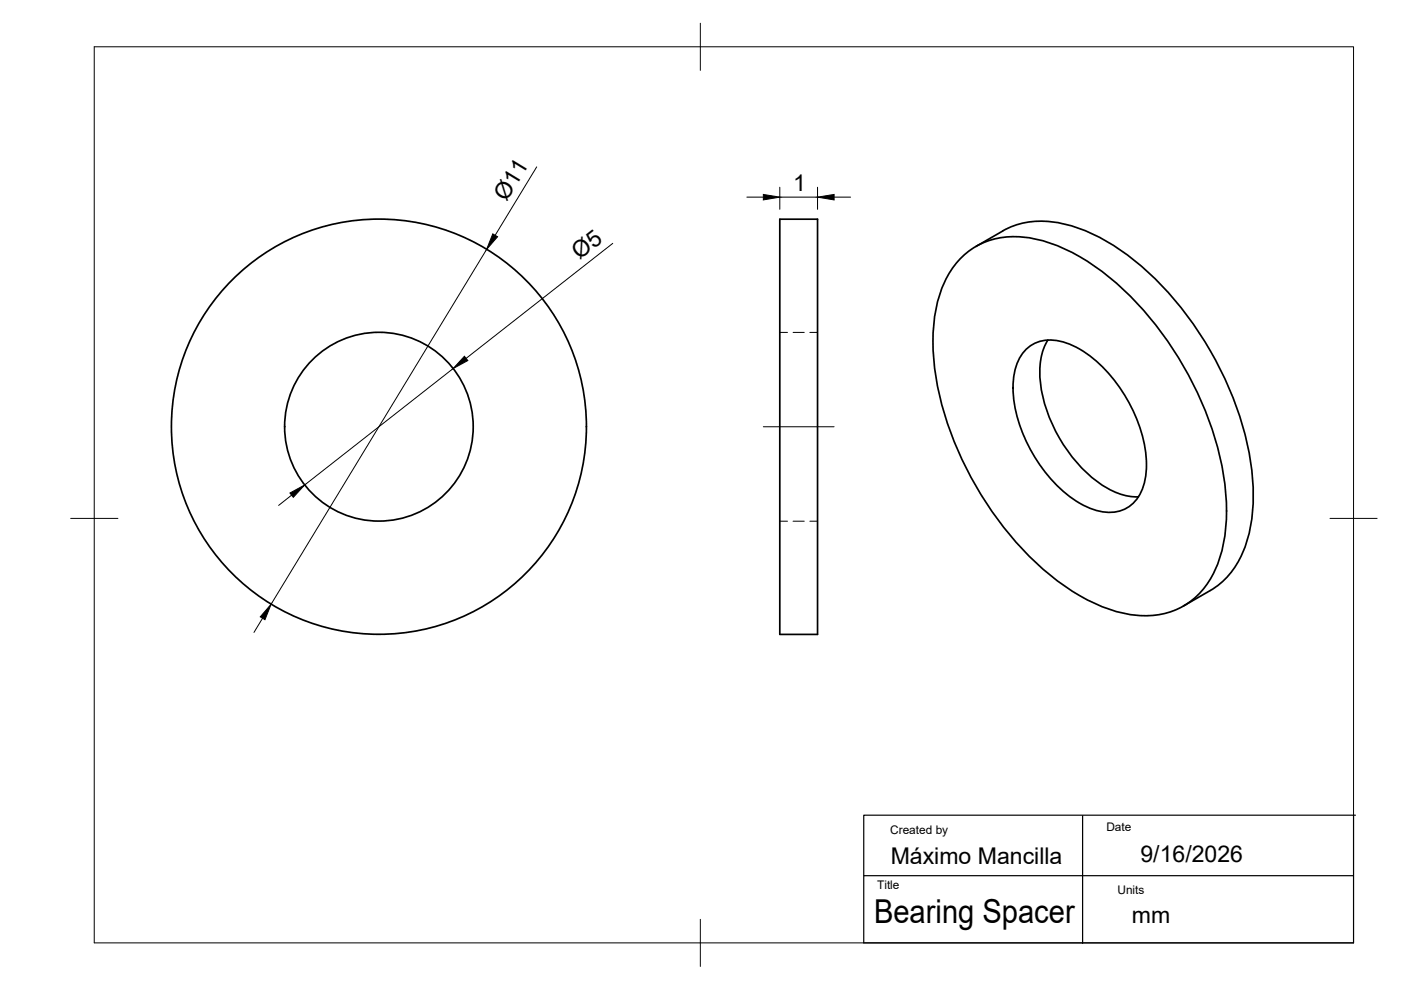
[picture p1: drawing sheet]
<svg xmlns="http://www.w3.org/2000/svg" width="297mm" height="210mm" viewBox="0 0 297 210" stroke-linecap="round" stroke-linejoin="round" font-family="sans-serif">
<!-- layer: Visible -->
<g fill="none" stroke="#000" stroke-width=".36">
<path d="M165.3 46.5h8v88h-8zM203.6 54.9a16 16 0 0 1 14.7-4.5 37 37 0 0 1 16.9 8.4 72.1 72.1 0 0 1 24.2 41.9 37 37 0 0 1-1.2 18.8 16.1 16.1 0 0 1-18.6 10.8 37 37 0 0 1-16.9-8.3 72.1 72.1 0 0 1-24.3-42 37 37 0 0 1 1.3-18.8 18.7 18.7 0 0 1 3.9-6.3zM206.9 52.3l5.7-3.3a18.1 18.1 0 0 1 14.1-1.2 45.1 45.1 0 0 1 19.6 12.7 71.6 71.6 0 0 1 19.2 39.8 32.5 32.5 0 0 1-2.9 18.6 16.2 16.2 0 0 1-6 6.3l-5.7 3.3M217.2 74.5a7.8 7.8 0 0 1 8.9-1.8 26.3 26.3 0 0 1 13.3 12.7 25.8 25.8 0 0 1 3.4 16.3 7.7 7.7 0 0 1-7.1 6.9 15.8 15.8 0 0 1-10.7-4.8 31.8 31.8 0 0 1-10.2-21.6 11.5 11.5 0 0 1 2.4-7.7zM222.2 72.1a14.6 14.6 0 0 0-1.5 10 31.8 31.8 0 0 0 13.7 21.2 12.7 12.7 0 0 0 7 2"/>
<circle cx="80.3" cy="90.5" r="44"/>
<circle cx="80.4" cy="90.5" r="20"/>
</g>
<!-- layer: Hidden -->
<path d="M165.3 70.5h1.7M168.1 70.5h2.4M171.7 70.5h1.6M165.3 110.5h1.7M168.1 110.5h2.4M171.7 110.5h1.6" fill="none" stroke="#000" stroke-width=".21"/>
<!-- layer: BORDER -->
<path d="M20 9.9h267v190h-267zM148.5 4.9v10M15 109.9h10M282 109.9h10M148.5 194.9v10" fill="none" stroke="#000" stroke-width=".21"/>
<!-- layer: Smart Centers -->
<path d="M161.8 90.5h15" fill="none" stroke="#000" stroke-width=".21"/>
<!-- layer: FD_Dimensions -->
<path d="M113.8 35.4l-8.8 14.5M165.3 39.7v4.7M173.3 39.7v4.7M103.2 52.9l-45.7 75.2M129.9 51.6l-31.1 24.4M158.3 41.8h3.5M165.3 41.8h8M176.8 41.8h3.5M96.1 78.1l-31.5 24.7M61.8 105l-2.7 2.2M55.7 131.1l-1.9 3" fill="none" stroke="#000" stroke-width=".21"/>
<path d="M104.5 49.6l1 .6-2.3 2.7zM161.8 41.2l3.5 .6-3.5 .6zM173.3 41.8l3.5-.6v1.2zM98.5 75.5l.7 .9-3.1 1.7zM61.5 104.5l3.1-1.7-2.4 2.6zM57.5 128.1l-1.3 3.3-1-.6z" fill="#000" stroke="#000" stroke-width=".21"/>
<!-- layer: TITLEBLOCK -->
<path d="M229.5 173v27M287 172.8v27.1h-103.9v-27.1h104.3M183.1 185.7h103.8" fill="none" stroke="#000" stroke-width=".25"/>
<text font-size="7" x="185.3" y="195.7">Bearing Spacer</text>
<g font-size="4.9">
<text x="168.2" y="40.4">1</text>
<text x="107.4" y="42.9" transform="rotate(-59 107.4 42.9)">Ø11</text>
<text x="122.9" y="55.2" transform="rotate(-38 122.9 55.2)">Ø5</text>
<text x="188.8" y="183.1">Máximo Mancilla</text>
<text x="241.8" y="182.7">9/16/2026</text>
<text x="240" y="195.7">mm</text>
</g>
<g font-size="2.5">
<text x="188.7" y="176.8">Created by</text>
<text x="234.6" y="176.3">Date</text>
<text x="186" y="188.6">Title</text>
<text x="236.9" y="189.6">Units</text>
</g>
</svg>
